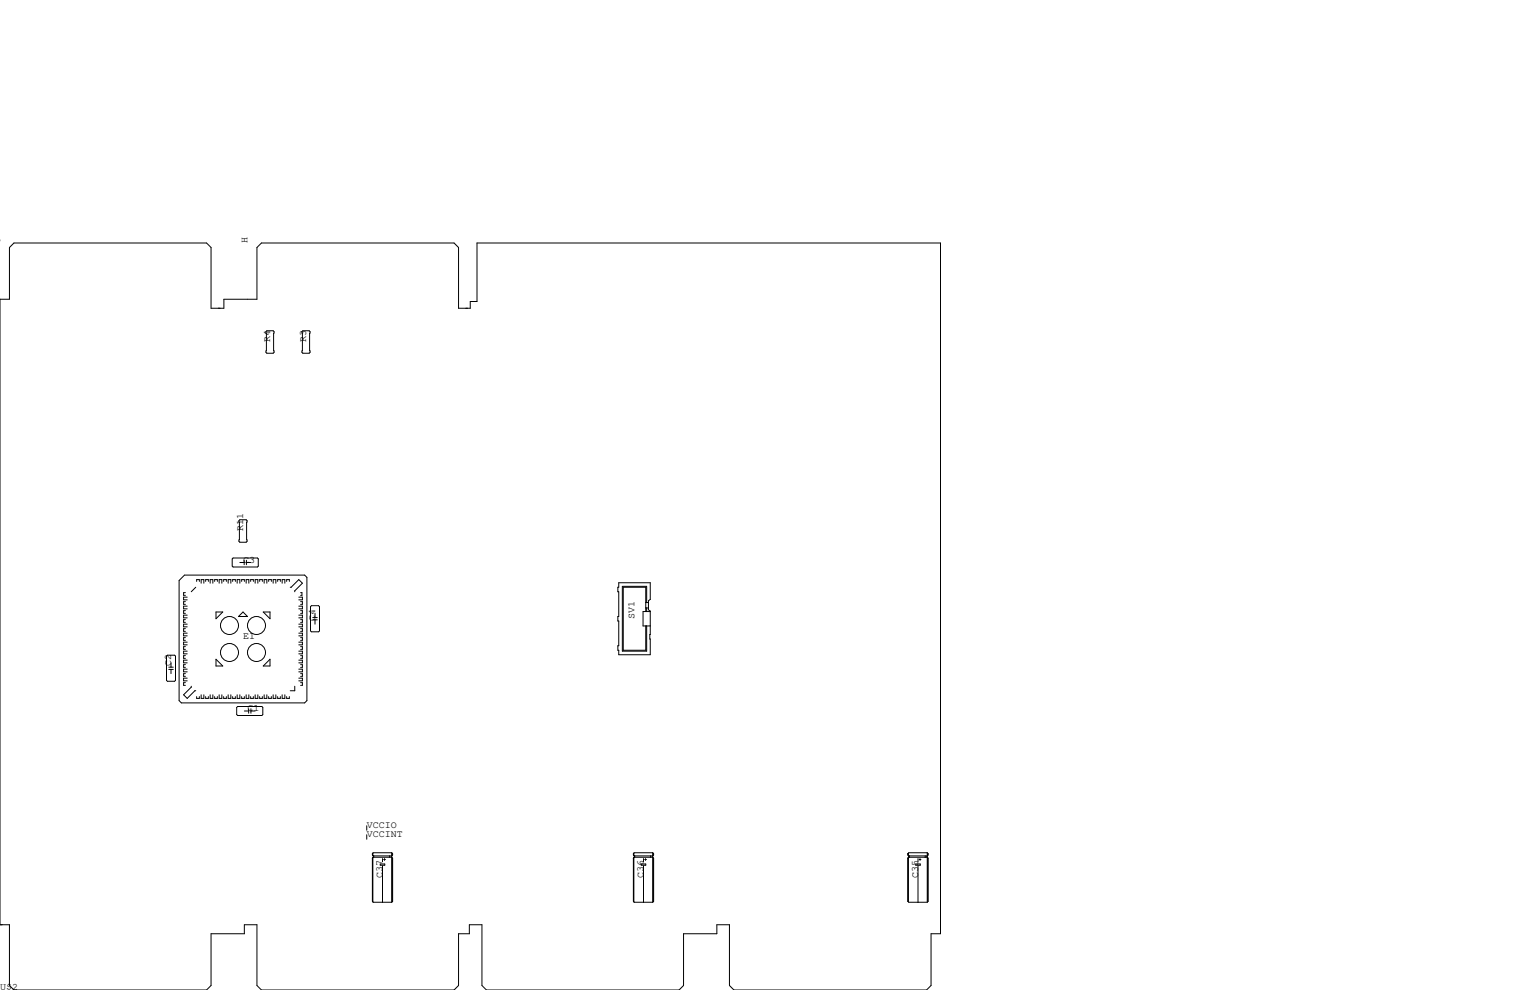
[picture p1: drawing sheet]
<svg xmlns="http://www.w3.org/2000/svg" width="432mm" height="279mm" viewBox="0 0 432 279" stroke-linecap="round" stroke-linejoin="round" font-family="sans-serif">
<g fill="none" stroke="#000" stroke-width=".28">
<path d="M2.7 69.8l1.2-1.2h54.4l1.3 1.2v17.2h3.6v-2.5h9.3v-14.7l1.3-1.2h54.3l1.3 1.2v17.2h3.3v-1.9h1.9v-16.5h130.8v194.9h-2.6v14.6l-1.3 1.3h-54.4l-1.2-1.3v-17.1h-3.6v2.5h-9.4v14.6l-1.3 1.3h-54.3l-1.3-1.3v-17.1h-3.5v2.5h-3.1v14.6l-1.3 1.3h-54.3l-1.3-1.3v-17.1h-3.5v2.5h-9.4v14.6l-1.3 1.3h-54.4l-1.2-1.3v-17.1h-2.7v-176.5h2.7zM75.3 93.3h1.8l.2 .3v5.8l-.2 .3h-1.8l-.2-.3v-5.8zM85.5 93.3h1.7l.3 .3v5.8l-.3 .3h-1.7l-.3-.3v-5.8zM65.5 157.7l.3-.2h6.8l.3 .2v2.1l-.3 .2h-6.8l-.3-.2zM67.4 146.9l.3-.2h1.8l.2 .2v5.9l-.2 .2h-1.8l-.3-.2zM67.7 158.7h1.2M68.9 158.1v1.3M69.5 158.1v1.3M69.5 158.7h1.2M52.1 162.3h33.9l.6 .6v34.8l-.6 .7h-34.8l-.7-.7v-33.9zM52.3 167.3h-.5v.7h.5M52.3 169.8h-.5v.8h.5"/>
<path d="M52.3 172.3h-.5v.8h.5M52.3 174.9h-.5v.7h.5M52.3 177.4h-.5v.8h.5M52.3 180h-.5v.7h.5M52.8 176.1h-1v.8h1M52.8 178.7h-1v.8h1M52.8 168.5h-1v.8h1M52.8 171.1h-1v.7h1M52.8 173.6h-1v.8h1M55.2 165.7l-1.2 1.3M55.5 164.1v-.5h.8v.5M56.8 164.6v-1h.7v1"/>
<path d="M58 164.1v-.5h.8v.5M59.3 164.6v-1h.8v1M60.6 164.1v-.5h.7v.5M61 172.7h1.9l-1.9 1.9zM61.8 164.6v-1h.8v1M63.1 164.1v-.5h.8v.5M64.4 164.6v-1h.8v1M65.7 164.1v-.5h.7v.5M66.9 164.6v-1h.8v1M68.2 164.1v-.5h.8v.5M68.6 172.7l1.3 1.3h-2.6zM69.5 164.6v-1h.7v1"/>
<path d="M70.7 164.1v-.5h.8v.5M72 164.6v-1h.8v1M73.3 164.1v-.5h.7v.5M74.3 172.7h1.9v1.9zM74.5 164.6v-1h.8v1M75.8 164.1v-.5h.8v.5M77.1 164.6v-1h.8v1M78.4 164.1v-.5h.7v.5M79.6 164.6v-1h.8v1M80.9 164.1v-.5h.8v.5M81.9 165.7h.3l2.1-2.1 1 1-2.1 2.2v.2M84.3 168.5h1v.8h-1"/>
<path d="M84.3 171.1h1v.7h-1M84.3 173.6h1v.8h-1M84.3 176.1h1v.8h-1M84.3 178.7h1v.8h-1M84.8 167.3h.4v.7h-.4M84.8 169.8h.5v.8h-.5M84.8 172.3h.5v.8h-.5M84.8 174.9h.5v.7h-.5M84.8 177.4h.5v.8h-.5M84.8 180h.5v.7h-.5M87.9 170.9h2l.3 .3v6.9l-.3 .2h-2l-.3-.2v-6.9zM88.3 174.9h1.2"/>
<path d="M88.3 174.3h1.2M88.9 173.1v1.2M88.9 174.9v1.2M174.6 164.5h8.9v4.7l-.5 .3v2.6l.5 .4v12.3h-8.9v-1.3h-.2v-1.3h.2v-6.9h-.2v-1.3h.2v-7h-.2v-1.3h.2zM182.2 172.6v-6.9h-6.3v17.8h6.3v-6.8M182.2 171.6h.8M182.2 170.1h.8M182.5 170.1v-4.6h-6.9v18.3h6.9v-7.1M182.5 171.6v1M183.5 172.6h-2v4.1h2M47.2 184.9h2.1l.2 .3v6.8l-.2 .3h-2.1l-.2-.3v-6.8zM47.6 188.3h1.3"/>
<path d="M47.6 188.9h1.3M48.3 187.1v1.2M48.3 188.9v1.2M52.3 182.5h-.5v.8h.5M52.3 185h-.5v.8h.5M52.3 187.6h-.5v.7h.5M52.3 190.1h-.5v.8h.5M52.3 192.7h-.5v.7h.5M52.8 181.2h-1v.8h1M52.8 183.8h-1v.7h1M52.8 186.3h-1v.8h1M52.8 188.8h-1v.8h1"/>
<path d="M52.8 191.4h-1v.8h1M54 193.7v.2l-2.2 2.2 1 1 2.2-2.2h.2M55.5 196.6v.5h.8v-.5M56.8 196.1v1h.7v-1M58 196.6v.5h.8v-.5M59.3 196.1v1h.8v-1M60.6 196.6v.5h.7v-.5M61 186.1l1.9 1.9h-1.9zM61.8 196.1v1h.8v-1M63.1 196.6v.5h.8v-.5M64.4 196.1v1h.8v-1M65.7 196.6v.5h.7v-.5"/>
<path d="M66.8 199.6l.3-.2h6.8l.3 .2v2.1l-.3 .2h-6.8l-.3-.2zM66.9 196.1v1h.8v-1M68.2 196.6v.5h.8v-.5M69.5 196.1v1h.7v-1M70.7 196.6v.5h.8v-.5M72 196.1v1h.8v-1M73.3 196.6v.5h.7v-.5M74.5 196.1v1h.8v-1M75.8 196.6v.5h.8v-.5M76.2 186.1v1.9h-1.9zM77.1 196.1v1h.8v-1M78.4 196.6v.5h.7v-.5"/>
<path d="M79.6 196.1v1h.8v-1M80.9 196.6v.5h.8v-.5M83.2 193.7v1.2h-1.3M84.3 181.2h1v.8h-1M84.3 183.8h1v.7h-1M84.3 186.3h1v.8h-1M84.3 188.8h1v.8h-1M84.3 191.4h1v.8h-1M84.8 182.5h.5v.8h-.5M84.8 185h.5v.8h-.5M84.8 187.6h.5v.7h-.5M84.8 190.1h.5v.8h-.5"/>
<path d="M84.8 192.7h.5v.7h-.5M69 200.7h1.2M70.2 200v1.3M70.8 200.7h1.2M70.8 200v1.3M103.5 233v1.3M103.5 235.6v1.3M105.1 242.2v12.2l.2 .2h5.3M105.1 242.2h.1M105.1 240.9h.1M105.1 240.9v.4l.2 .3M105.2 240.8v.6"/>
<path d="M105.2 242.1v12.4M105.3 241.9h5.3l.2 .3v12.2l-.2 .2M105.3 241.6v.3M105.3 241.9l-.2 .3M105.4 241.6v.3M105.5 241.6v.3M107.3 243.8h1.3v.4h-1.3zM108 242.3v.9M108 244.3v10.3M108.3 242.6h.5M108.5 242.3v.5M110 241.6v.3"/>
<path d="M110.4 241.7v.1M110.6 240.7h-5.3l-.2 .2M110.6 240.7l.2 .2v.4l-.2 .3h-5.3M110.6 240.7v13.9M110.7 240.9v.4M110.7 242.2v12.2M178.8 242.2v12.2l.2 .2h5.2M178.8 242.2h.1M178.8 240.9h.1M178.8 240.9v.4l.2 .3M178.9 240.8v.6M178.9 242.1v12.4"/>
<path d="M179 241.9h5.2l.3 .3v12.2l-.3 .2M179 241.6v.3M179 241.9l-.2 .3M179.1 241.6v.3M181 243.8h1.2v.4h-1.2zM181.6 242.3v.9M181.6 244.3v10.3M181.9 242.6h.5M182.2 242.3v.5M183.6 241.6v.3M184.1 241.7v.1M184.2 240.7h-5.2l-.2 .2"/>
<path d="M184.2 240.7l.3 .2v.4l-.3 .3h-5.2M184.2 240.7v13.9M184.3 240.9v.4M184.3 242.2v12.2M256.2 240.9v.4l.3 .3M256.2 242.2v12.2l.3 .2h5.2M256.2 242.2h.1M256.2 240.9h.1M256.3 240.8v.6M256.3 242.1v12.4M256.5 241.9h5.2l.2 .3v12.2l-.2 .2M256.5 241.6v.3"/>
<path d="M256.5 241.9l-.3 .3M256.6 241.6v.3M258.4 243.8h1.3v.4h-1.3zM259.1 242.3v.9M259.1 244.3v10.3M259.4 242.6h.5M259.7 242.3v.5M261.1 241.6v.3M261.6 241.7v.1M261.7 240.7h-5.2l-.3 .2M261.7 240.7l.2 .2v.4l-.2 .3h-5.2M261.7 240.7v13.9"/>
<path d="M261.8 240.9v.4M261.8 242.2v12.2"/>
<circle cx="64.8" cy="176.5" r="2.54"/>
<circle cx="72.4" cy="176.5" r="2.54"/>
<circle cx="64.8" cy="184.1" r="2.54"/>
<circle cx="72.4" cy="184.1" r="2.54"/>
</g>
<g font-size="2.8">
<text x="0" y="68.6" transform="rotate(-90 0 68.6)">J</text>
<text x="69.8" y="68.6" transform="rotate(-90 69.8 68.6)">H</text>
<text x="76.2" y="96.5" transform="rotate(-90 76.2 96.5)">R4</text>
<text x="86.4" y="96.5" transform="rotate(-90 86.4 96.5)">R3</text>
<text x="68.6" y="149.9" transform="rotate(-90 68.6 149.9)">R11</text>
<text x="68.6" y="158.8">C3</text>
<text x="88.9" y="175.3" transform="rotate(-90 88.9 175.3)">C4</text>
<text x="179.1" y="174.6" transform="rotate(-90 179.1 174.6)">SV1</text>
<text x="68.6" y="180.3">E1</text>
<text x="48.3" y="188" transform="rotate(-90 48.3 188)">C2</text>
<text x="69.8" y="200.7">C1</text>
<text x="103.5" y="233.7">VCCIO</text>
<text x="103.5" y="236.2">VCCINT</text>
<text x="107.9" y="247.6" transform="rotate(-90 107.9 247.6)">C37</text>
<text x="181.6" y="247.6" transform="rotate(-90 181.6 247.6)">C36</text>
<text x="259.1" y="247.6" transform="rotate(-90 259.1 247.6)">C35</text>
<text x="0" y="279.4">U$2</text>
</g>
</svg>
